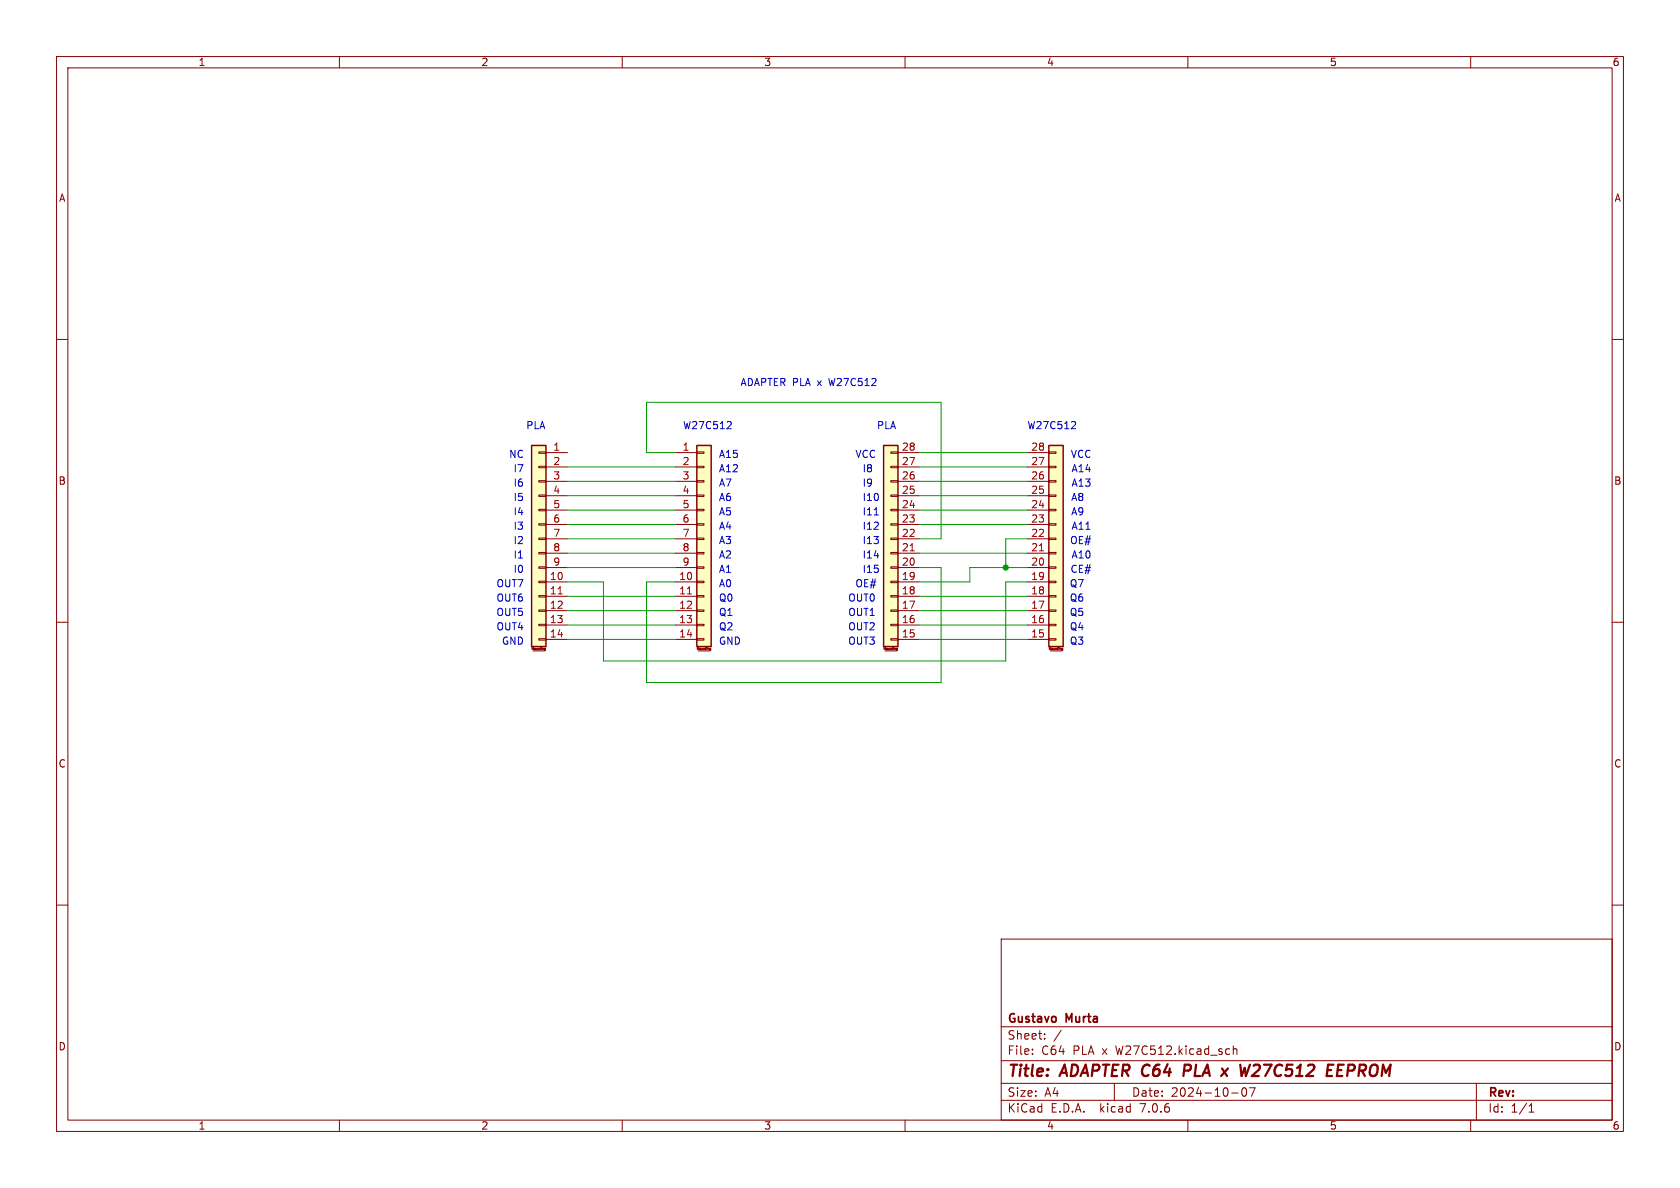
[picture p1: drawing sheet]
<svg xmlns="http://www.w3.org/2000/svg" width="297mm" height="210mm" viewBox="0 0 297 210" stroke-linecap="round" stroke-linejoin="round" font-family="sans-serif">
<g fill="none" stroke="#840000" stroke-width=".18">
<path d="M10 10h277v190h-277zM12 12h273v186h-273zM60 10v2M110 10v2M160 10v2M210 10v2M260 10v2M10 60h2M285 60h2M95.2 79.9h1.3v.2h-1.3zM123.2 79.9h1.3v.2h-1.3zM157.5 79.9h1.2v.2h-1.2z"/>
<path d="M185.4 79.9h1.3v.2h-1.3zM95.2 97.7h1.3v.2h-1.3zM95.2 95.1h1.3v.3h-1.3zM95.2 92.6h1.3v.2h-1.3zM95.2 90h1.3v.3h-1.3zM95.2 87.5h1.3v.3h-1.3zM95.2 85h1.3v.2h-1.3zM95.2 82.4h1.3v.3h-1.3zM96.5 97.8h3.8M96.5 95.3h3.8M96.5 92.7h3.8M96.5 90.2h3.8"/>
<path d="M96.5 87.6h3.8M96.5 85.1h3.8M96.5 82.6h3.8M96.5 80h3.8M119.4 97.8h3.8M119.4 95.3h3.8M119.4 92.7h3.8M119.4 90.2h3.8M119.4 87.6h3.8M119.4 85.1h3.8M119.4 82.6h3.8M119.4 80h3.8"/>
<path d="M123.2 97.7h1.3v.2h-1.3zM123.2 95.1h1.3v.3h-1.3zM123.2 92.6h1.3v.2h-1.3zM123.2 90h1.3v.3h-1.3zM123.2 87.5h1.3v.3h-1.3zM123.2 85h1.3v.2h-1.3zM123.2 82.4h1.3v.3h-1.3zM157.5 97.7h1.2v.2h-1.2zM157.5 95.1h1.2v.3h-1.2zM157.5 92.6h1.2v.2h-1.2zM157.5 90h1.2v.3h-1.2zM157.5 87.5h1.2v.3h-1.2z"/>
<path d="M157.5 85h1.2v.2h-1.2zM157.5 82.4h1.2v.3h-1.2zM158.7 97.8h3.9M158.7 95.3h3.9M158.7 92.7h3.9M158.7 90.2h3.9M158.7 87.6h3.9M158.7 85.1h3.9M158.7 82.6h3.9M158.7 80h3.9M181.6 97.8h3.8M181.6 95.3h3.8"/>
<path d="M181.6 92.7h3.8M181.6 90.2h3.8M181.6 87.6h3.8M181.6 85.1h3.8M181.6 82.6h3.8M181.6 80h3.8M185.4 97.7h1.3v.2h-1.3zM185.4 95.1h1.3v.3h-1.3zM185.4 92.6h1.3v.2h-1.3zM185.4 90h1.3v.3h-1.3zM185.4 87.5h1.3v.3h-1.3zM185.4 85h1.3v.2h-1.3z"/>
<path d="M185.4 82.4h1.3v.3h-1.3zM10 110h2M94.1 114.8v-.3l.1 .2 .1-.2v.3M94.2 115.1h2.1M95.2 112.9h1.3v.3h-1.3zM95.2 110.4h1.3v.2h-1.3zM95.2 107.8h1.3v.3h-1.3zM95.2 105.3h1.3v.2h-1.3zM95.2 102.7h1.3v.3h-1.3zM95.2 100.2h1.3v.3h-1.3zM95.5 114.5v.3M95.7 114.5h.1"/>
<path d="M96.3 114.7v.1h.1M96.3 114.6h.1v.3l-.1 .1M96.3 114.6v.1M96.5 113h3.8M96.5 110.5h3.8M96.5 108h3.8M96.5 105.4h3.8M96.5 102.9h3.8M96.5 100.3h3.8M119.4 113h3.8M119.4 110.5h3.8M119.4 108h3.8"/>
<path d="M119.4 105.4h3.8M119.4 102.9h3.8M119.4 100.3h3.8M123.2 112.9h1.3v.3h-1.3zM123.2 110.4h1.3v.2h-1.3zM123.2 107.8h1.3v.3h-1.3zM123.2 105.3h1.3v.2h-1.3zM123.2 102.7h1.3v.3h-1.3zM123.2 100.2h1.3v.3h-1.3zM123.3 114.8v-.3l.1 .2 .1-.2v.3M123.4 115.1h2.1M124.7 114.5v.3"/>
<path d="M124.9 114.5h.1M125 114.5h-.1M125.5 114.7v.1h.1M125.5 114.6v.1M125.5 114.6h.1M125.5 114.6h.1v.3l-.1 .1M156.3 114.8v-.3l.1 .2 .1-.2v.3M156.5 115.1h2M157.5 112.9h1.2v.3h-1.2zM157.5 110.4h1.2v.2h-1.2zM157.5 107.8h1.2v.3h-1.2zM157.5 105.3h1.2v.2h-1.2z"/>
<path d="M157.5 102.7h1.2v.3h-1.2zM157.5 100.2h1.2v.3h-1.2zM157.8 114.5v.3M158 114.5h.1M158.5 114.7v.1h.2M158.5 114.6h.2v.3l-.2 .1M158.5 114.6v.1M158.7 113h3.9M158.7 110.5h3.9M158.7 108h3.9M158.7 105.4h3.9M158.7 102.9h3.9"/>
<path d="M158.7 100.3h3.9M181.6 113h3.8M181.6 110.5h3.8M181.6 108h3.8M181.6 105.4h3.8M181.6 102.9h3.8M181.6 100.3h3.8M185.4 112.9h1.3v.3h-1.3zM185.4 110.4h1.3v.2h-1.3zM185.4 107.8h1.3v.3h-1.3zM185.4 105.3h1.3v.2h-1.3zM185.4 102.7h1.3v.3h-1.3z"/>
<path d="M185.4 100.2h1.3v.3h-1.3zM185.5 114.8v-.3l.1 .2 .2-.2v.3M185.7 115.1h2M187 114.5v.3M187.2 114.5h.1M187.7 114.7v.1h.2M187.7 114.6v.1M187.7 114.6h.1M187.8 114.6h.1v.3l-.2 .1M187.8 114.6h-.1M285 110h2M10 160h2"/>
<path d="M285 160h2M177 166h108v32h-108zM60 198v2M110 198v2M160 198v2M177 194.5h108M177 191.5h108M177 187.5h108M177 181.5h108M182.5 186.3v.1M182.5 185.5v.1M184.7 183.6v.1"/>
<path d="M184.7 182.8v.1M187.6 182.1l-1.3 2M197 191.5v3M210 198v2M217.2 185.4l.2 .1M217.4 186.3l-.2 .1M217.7 193.2h1.2M218 184.9v1.5M218 185.5l.2-.1 .4 .1 .1 .9M219.7 192.4l.2-.1a.81 .81 0 0 1 .6 .6 .81 .81 0 0 1-.3 .8l-.2 .1a.81 .81 0 0 1-.3-1.4zM220.9 192.3h1l-.7 1.5M260 198v2"/>
<path d="M261 191.5v6.5M270.3 196.6h.9M270.3 195.5l.4-.4v1.5"/>
</g>
<path d="M210.2 188.2h-.7l-.3 2M210.3 189.2l-1 .1M219.3 188.2l.2 2M221 188.2l-.7 2M222.4 188.2h-.5l-.3 .2M222.6 189.1l-1.3 1.1h1.2M236.5 189.2h.6M237.6 188.2h-1l-.3 2h1" fill="none" stroke="#840000" stroke-width=".4"/>
<g fill="#ffffc2" stroke="#ffffc2" stroke-width=".18">
<path d="M156.2 78.7h2.5v35.6h-2.5z"/>
<path d="M123.2 78.7h2.5v35.6h-2.5z"/>
<path d="M94 78.7h2.5v35.6h-2.5z"/>
<path d="M185.4 78.7h2.6v35.6h-2.6z"/>
</g>
<path d="M94 78.7h2.5v35.6h-2.5zM123.2 78.7h2.5v35.6h-2.5zM156.2 78.7h2.5v35.6h-2.5zM185.4 78.7h2.6v35.6h-2.6z" fill="none" stroke="#840000" stroke-width=".25"/>
<path d="M160.9 97.4h.7M183.8 97.4h.7M98.7 105h.7M121.5 105h.8" fill="none" stroke="#a90000" stroke-width=".18"/>
<path d="M129 74.5l.3 .3-.1 .3-.7 .7h.8M189.9 74.5l.3 .3-.1 .3-.7 .7h.8M154.6 91h.7" fill="none" stroke="#0000c2" stroke-width=".18"/>
<g fill="none" stroke="#009600" stroke-width=".18">
<path d="M100.3 97.8h19.1M100.3 82.6h19.1M100.3 95.3h19.1M100.3 85.1h19.1M100.3 90.2h19.1M100.3 92.7h19.1M100.3 87.6h19.1M119.4 80h-5.1v-8.9h52.1v24.2h-3.8M162.6 97.8h19M162.6 80h19M162.6 82.6h19M162.6 85.1h19"/>
<path d="M162.6 90.2h19M162.6 92.7h19M162.6 87.6h19M181.6 95.3h-3.8v5M100.3 102.9h6.4v13.9h71.1v-13.9h3.8M100.3 105.4h19.1M100.3 110.5h19.1M100.3 100.3h19.1M100.3 113h19.1M100.3 108h19.1M162.6 100.3h3.8v20.4h-52.1v-17.8h5.1M162.6 105.4h19"/>
<path d="M162.6 110.5h19M162.6 113h19M162.6 108h19M181.6 100.3h-10.2v2.6h-8.8"/>
</g>
<circle cx="177.8" cy="100.3" r=".46" fill="#009600" stroke="#009600" stroke-width=".18"/>
<g font-size="2.8" fill="#840000">
<text x="178" y="190.9">Title:</text>
<text x="187.7" y="190.9">ADAPTER C64</text>
<text x="210.9" y="190.9">PLA</text>
<text x="218.5" y="190.9">x</text>
<text x="222.5" y="190.9">W27C512</text>
<text x="238.6" y="190.9">EEPROM</text>
</g>
<g font-size="2.1" fill="#840000">
<text x="178" y="184">Sheet:</text>
<text x="178" y="181.2">Gustavo</text>
<text x="188.5" y="181.2">Murta</text>
<text x="178" y="186.7">File:</text>
<text x="184.1" y="186.7">C64</text>
<text x="189.7" y="186.7">PLA x</text>
<text x="197.6" y="186.7">W27C512.kicad_sch</text>
<text x="178" y="196.9">KiCad</text>
<text x="178" y="194.1">Size:</text>
<text x="184.7" y="194.1">A4</text>
<text x="185.7" y="196.9">E.D.A.</text>
<text x="194.6" y="196.9">kicad</text>
<text x="200" y="194.1">Date:</text>
<text x="201.8" y="196.9">7.0.6</text>
<text x="207" y="194.1">2024-10-07</text>
<text x="263" y="194.3">Rev:</text>
<text x="263" y="196.9">Id:</text>
<text x="267.1" y="196.9">1/1</text>
</g>
<g font-size="1.8" fill="#840000">
<text x="35" y="11.9">1</text>
<text x="85" y="11.9">2</text>
<text x="135" y="11.9">3</text>
<text x="185" y="11.9">4</text>
<text x="235" y="11.9">5</text>
<text x="285" y="11.9">6</text>
<text x="10.3" y="35.9">A</text>
<text x="285.3" y="35.9">A</text>
<text x="10.3" y="85.9">B</text>
<text x="285.3" y="85.9">B</text>
<text x="10.3" y="135.9">C</text>
<text x="285.3" y="135.9">C</text>
<text x="10.3" y="185.9">D</text>
<text x="285.3" y="185.9">D</text>
<text x="35" y="199.9">1</text>
<text x="85" y="199.9">2</text>
<text x="135" y="199.9">3</text>
<text x="185" y="199.9">4</text>
<text x="235" y="199.9">5</text>
<text x="285" y="199.9">6</text>
</g>
<g font-size="1.8" fill="#0000c2">
<text x="130.8" y="68.3">ADAPTER PLA x</text>
<text x="146.8" y="68.3">W27C512</text>
<text x="92.9" y="76">PLA</text>
<text x="120.6" y="76">W27C512</text>
<text x="154.9" y="76">PLA</text>
<text x="181.5" y="76">W27C512</text>
<text x="89.9" y="81">NC</text>
<text x="90.7" y="83.6">I7</text>
<text x="127" y="83.6">A12</text>
<text x="127" y="81">A15</text>
<text x="151.1" y="81">VCC</text>
<text x="152.4" y="83.6">I8</text>
<text x="189.2" y="81">VCC</text>
<text x="189.3" y="83.6">A14</text>
<text x="90.7" y="88.7">I5</text>
<text x="90.7" y="86.1">I6</text>
<text x="127" y="88.7">A6</text>
<text x="127" y="86.1">A7</text>
<text x="152.4" y="88.7">I10</text>
<text x="152.4" y="86.1">I9</text>
<text x="189.3" y="88.7">A8</text>
<text x="189.3" y="86.1">A13</text>
<text x="90.7" y="91.2">I4</text>
<text x="90.7" y="93.7">I3</text>
<text x="127" y="93.7">A4</text>
<text x="127" y="91.2">A5</text>
<text x="152.4" y="93.7">I12</text>
<text x="152.4" y="91.2">I11</text>
<text x="189.3" y="91.2">A9</text>
<text x="189.3" y="93.7">A11</text>
<text x="90.7" y="98.8">I1</text>
<text x="90.7" y="96.3">I2</text>
<text x="90.7" y="101.4">I0</text>
<text x="127" y="101.4">A1</text>
<text x="127" y="98.8">A2</text>
<text x="127" y="96.3">A3</text>
<text x="152.4" y="96.3">I13</text>
<text x="152.4" y="98.8">I14</text>
<text x="152.4" y="101.4">I15</text>
<text x="189.1" y="96.3">OE#</text>
<text x="189.1" y="101.4">CE#</text>
<text x="189.3" y="98.8">A10</text>
<text x="87.7" y="103.9">OUT7</text>
<text x="87.7" y="106.4">OUT6</text>
<text x="127" y="106.4">Q0</text>
<text x="127" y="103.9">A0</text>
<text x="149.9" y="106.4">OUT0</text>
<text x="151.1" y="103.9">OE#</text>
<text x="189" y="103.9">Q7</text>
<text x="189" y="106.4">Q6</text>
<text x="87.7" y="111.5">OUT4</text>
<text x="87.7" y="109">OUT5</text>
<text x="127" y="109">Q1</text>
<text x="127" y="111.5">Q2</text>
<text x="149.9" y="109">OUT1</text>
<text x="149.9" y="111.5">OUT2</text>
<text x="189" y="111.5">Q4</text>
<text x="189" y="109">Q5</text>
<text x="88.6" y="114.1">GND</text>
<text x="127" y="114.1">GND</text>
<text x="149.9" y="114.1">OUT3</text>
<text x="189" y="114.1">Q3</text>
</g>
<g font-size="1.8" fill="#a90000">
<text x="97.7" y="79.8">1</text>
<text x="97.7" y="82.3">2</text>
<text x="120.6" y="79.8">1</text>
<text x="120.6" y="82.3">2</text>
<text x="159.3" y="82.3">27</text>
<text x="159.3" y="79.8">28</text>
<text x="182.2" y="82.3">27</text>
<text x="182.2" y="79.8">28</text>
<text x="97.7" y="84.8">3</text>
<text x="97.7" y="87.4">4</text>
<text x="97.7" y="89.9">5</text>
<text x="120.6" y="84.8">3</text>
<text x="120.6" y="87.4">4</text>
<text x="120.6" y="89.9">5</text>
<text x="159.3" y="89.9">24</text>
<text x="159.3" y="87.4">25</text>
<text x="159.3" y="84.8">26</text>
<text x="182.2" y="89.9">24</text>
<text x="182.2" y="87.4">25</text>
<text x="182.2" y="84.8">26</text>
<text x="97.7" y="92.5">6</text>
<text x="97.7" y="95">7</text>
<text x="120.6" y="92.5">6</text>
<text x="120.6" y="95">7</text>
<text x="159.3" y="95">22</text>
<text x="159.3" y="92.5">23</text>
<text x="182.2" y="95">22</text>
<text x="182.2" y="92.5">23</text>
<text x="97.7" y="97.5">8</text>
<text x="97.7" y="100.1">9</text>
<text x="120.6" y="97.5">8</text>
<text x="120.6" y="100.1">9</text>
<text x="159.3" y="100.1">20</text>
<text x="159.3" y="97.5">21</text>
<text x="182.2" y="100.1">20</text>
<text x="182.2" y="97.5">21</text>
<text x="97.1" y="102.6">10</text>
<text x="97.1" y="105.2">11</text>
<text x="97.1" y="107.7">12</text>
<text x="120" y="102.6">10</text>
<text x="120" y="105.2">11</text>
<text x="120" y="107.7">12</text>
<text x="159.3" y="107.7">17</text>
<text x="159.3" y="105.2">18</text>
<text x="159.3" y="102.6">19</text>
<text x="182.2" y="107.7">17</text>
<text x="182.2" y="105.2">18</text>
<text x="182.2" y="102.6">19</text>
<text x="97.1" y="110.2">13</text>
<text x="97.1" y="112.8">14</text>
<text x="120" y="110.2">13</text>
<text x="120" y="112.8">14</text>
<text x="159.3" y="112.8">15</text>
<text x="159.3" y="110.2">16</text>
<text x="182.2" y="112.8">15</text>
<text x="182.2" y="110.2">16</text>
</g>
<g font-size=".5" fill="#840000">
<text x="93.8" y="115.1">Mounting</text>
<text x="123" y="115.1">Mounting</text>
<text x="156" y="115.1">Mounting</text>
<text x="185.2" y="115.1">Mounting</text>
</g>
</svg>
